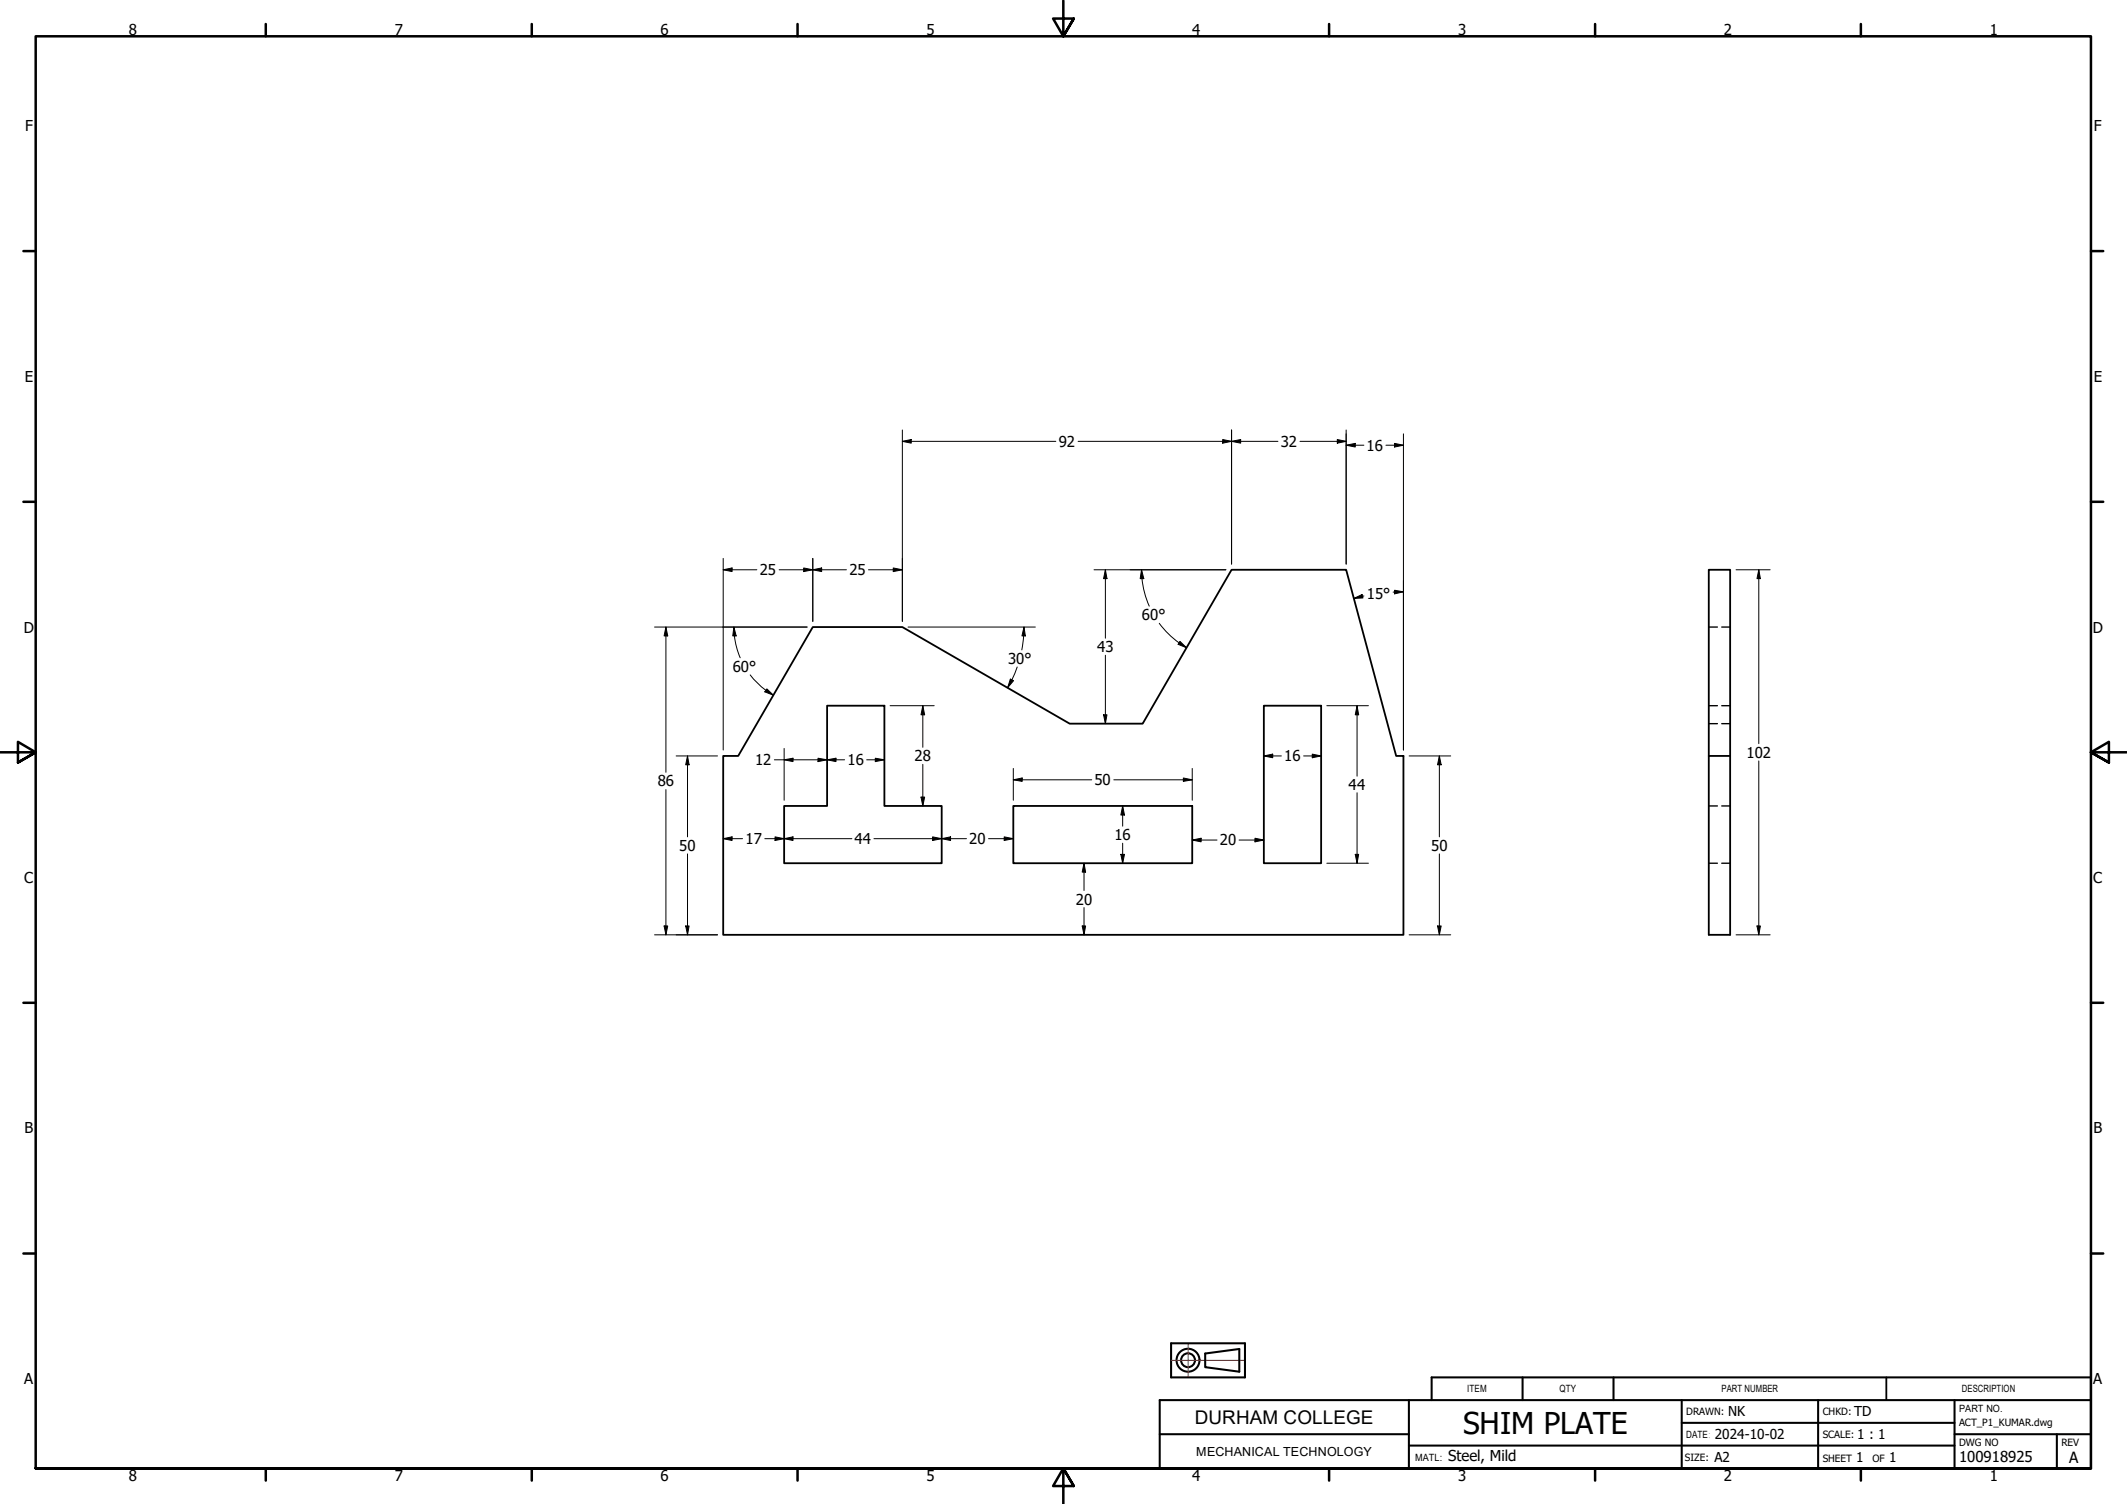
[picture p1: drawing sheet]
<svg xmlns="http://www.w3.org/2000/svg" width="594mm" height="420mm" viewBox="0 0 594 420" stroke-linecap="round" stroke-linejoin="round" font-family="sans-serif">
<!-- layer: Visible (ANSI) -->
<path d="M477.3 159.2h5.9v52h-5.9zM227 175.2h25l46.8 27h20.4l24.8-43h32l14 52h2v50h-190v-50h4.2zM231 197.1h16v28h16v16.1h-44v-16.1h12zM353 197.1h16v44.1h-16zM477.3 211.2v50h5.9v-50M283 225.1h50v16.1h-50z" fill="none" stroke="#000" stroke-width=".51"/>
<!-- layer: Hidden (ANSI) -->
<path d="M477.3 175.2h2.4M480.9 175.2h2.3M477.3 197.1h2.4M480.9 197.1h2.3M477.3 202.2h2.4M480.9 202.2h2.3M477.3 225.1h2.4M480.9 225.1h2.3M477.3 241.2h2.4M480.9 241.2h2.3" fill="none" stroke="#000" stroke-width=".38"/>
<!-- layer: Border (ANSI) -->
<g fill="none" stroke="#000" stroke-width=".7">
<path d="M74.2 6.7v3.4M148.5 6.7v3.4M222.8 6.7v3.4M297 .2v9.9l-2.9-4.9h5.8l-2.9 4.9 2.9-4.9M371.2 6.7v3.4M445.5 6.7v3.4M519.7 6.7v3.4M6.5 70.1h3.5M584 70.1h3.4M6.5 140.2h3.5M584 140.2h3.4M0 210.2h10l-5-3v5.8l5-2.8-5 2.8"/>
<path d="M594 210.2h-10l5-3v5.8l-5-2.8 5 2.8M6.5 280.1h3.5M584 280.1h3.4M6.5 350.2h3.5M584 350.2h3.4M10 410.2v-400.1h574v400.1h-574h574M74.2 410.2v3.4M148.5 410.2v3.4M222.8 410.2v3.4M299.9 415.1l-2.9-4.9 2.9 4.9h-5.8l2.9-4.9v10M371.2 410.2v3.4M445.5 410.2v3.4"/>
<path d="M519.7 410.2v3.4"/>
</g>
<!-- layer: TITLE -->
<g fill="none" stroke="#000" stroke-width=".57">
<path d="M327.1 375.3h20.6v9.5h-20.6zM336.6 378.1l9.5-1.2v6.3l-9.5-1.3zM393.5 391.1v19.1M399.9 391.1v-6.3h184.1v25.4h-260.1v-19.1h260.1M425.3 384.8v6.3M450.7 384.8v6.3M469.7 397.5h76.2M545.9 391.1v19.1M393.5 403.8h152.4M545.9 400.7h38.1M574.5 400.7v9.5"/>
<circle cx="331.8" cy="380" r="3.2"/>
<circle cx="331.8" cy="380" r="1.94"/>
</g>
<!-- layer: Title (ANSI) -->
<path d="M331.9 375.3v9.5" fill="none" stroke="#f00" stroke-width=".28"/>
<!-- layer: TITLE -->
<path d="M327.1 380h20.6" fill="none" stroke="#f00" stroke-width=".28"/>
<!-- layer: Title (ANSI) -->
<path d="M469.7 391.1v19.1M507.8 391.1v19.1M323.9 400.7h69.6" fill="none" stroke="#000" stroke-width=".57"/>
<path d="M526.9 384.8v6.3" fill="none" stroke="#000" stroke-width=".51"/>
<!-- layer: Dimension (ANSI) -->
<g fill="none" stroke="#000" stroke-width=".28">
<path d="M252 123.3l2.5-.5v1zM252 120.1v53.5M252 123.3h42.9M301.1 123.3h55.8M341.5 122.8l2.5 .5-2.5 .5zM344 123.3l2.5-.5v1zM344 120.1v37.5M363.1 123.3h12.9M373.5 122.8l2.5 .5-2.5 .5zM376 124.4l2.5-.5v1zM376 120.1v37.5M376 124.4h4.9"/>
<path d="M387.1 124.4h4.9M389.5 123.9l2.5 .5-2.5 .5zM392 121.2v88.3M202 159.2l2.5-.5v1zM202 159.2h9.4M202 156v53.5M217.6 159.2h18.8M224.5 158.7l2.5 .5-2.5 .5zM227 159.2l2.5-.5v1zM227 156v17.6M242.6 159.2h9.4M249.5 158.7l2.5 .5-2.5 .5z"/>
<path d="M305.6 159.2h36.8M308.7 159.2l.5 2.4h-1zM308.7 159.2v19.1M318.8 159.2l.7 2.4h-1zM318.8 159.2a25.2 25.2 0 0 0 2.2 10.1M484.9 159.2h9.5M491.2 159.2l.5 2.4h-1zM491.2 159.2v48.6M182.8 175.2h42.6M186 175.2l.5 2.5h-1zM186 175.2v40.6M205 175.2l.6 2.5h-.9z"/>
<path d="M205 175.2a22 22 0 0 0 1.4 7.8l.3 .8M253.6 175.2h35.6M285.9 177.6l-.5 4M286 175.2l.4 2.5h-1zM286 175.2l-.1 2.5M323.8 174.1a25.5 25.5 0 0 0 7.6 6.9M329.6 179.2l1.8 1.8-2.3-1zM378.1 167.2l2.3-1.1 .3 .9zM380.9 166.5l-2.8 .7M389.5 164.9l2.5 .4-2.5 .6zM392 165.3l-2.9 .1M209.5 188.5a22 22 0 0 0 4.4 4.3"/>
<path d="M213.9 192.8l2.1 1.4M214.2 192.4l1.8 1.8-2.4-.9zM248.6 197.1h12.3M257.7 197.1l.6 2.6h-1.1zM257.7 197.1v11.7M282.2 189.7l.9 .5-1.7 1.9zM282.6 190l-1.2 2.1M284.1 186.3l-1.5 3.6M308.2 199.7h1l-.5 2.5zM308.7 183v19.2M370.6 197.1h11.6M379 197.1l.5 2.6h-1z"/>
<path d="M379 197.1v19.7M188.8 211.2h11.6M192 211.2l.5 2.5h-1zM192 211.2v22.6M216.3 212.3h19.6M219 212.3l2.5-.5v1zM219 209.1v14.5M228.5 211.8l2.5 .5-2.5 .5zM231 212.3l2.5-.5v1zM242.1 212.3h4.9M244.5 211.8l2.5 .5-2.5 .5zM257.7 213.5v11.6"/>
<path d="M283 217.8l2.5-.5v1zM283 217.8h21.9M283 214.7v8.9M311.1 217.8h21.9M330.5 217.3l2.5 .5-2.5 .5zM333 214.7v8.9M353 211.2l2.5-.5v1zM353 211.2h4.9M364.1 211.2h4.9M366.5 210.7l2.5 .5-2.5 .5zM393.6 211.2h11.6M402 211.2l.5 2.5h-1z"/>
<path d="M402 211.2v22.6M491.2 212.6v48.6M186 220.6v40.6M192 238.5v22.7M202 234.3l2.5-.5v1zM202 234.3h5.4M213.6 234.3h24.3M216.5 233.8l2.5 .5-2.5 .5zM219 234.3l2.5-.5v1zM244.1 234.3h25.8M257.2 222.7h1.1l-.6 2.4zM260.5 233.8l2.5 .5-2.5 .5z"/>
<path d="M263 234.3l2.5-.5v1zM276.1 234.3h6.9M280.5 233.8l2.5 .5-2.5 .5zM313.1 238.7h1l-.5 2.5zM313.6 225.1l.5 2.6h-1zM313.6 225.1v5.7M313.6 235.6v5.6M333 234.7l2.5-.5v1zM333 234.7h6.9M346.1 234.7h6.9M350.5 234.2l2.5 .5-2.5 .5zM378.5 238.7h1l-.5 2.5z"/>
<path d="M379 221.5v19.7M402 238.5v22.7M185.5 258.7h1l-.5 2.5zM191.5 258.7h1l-.5 2.5zM302.3 258.7h.9l-.4 2.5zM302.8 241.2l.4 2.4h-.9zM302.8 241.2v7.6M302.8 253.5v7.7M370.6 241.2h11.6M401.5 258.7h1l-.5 2.5zM490.7 258.7h1l-.5 2.5zM182.8 261.2h17.6"/>
<path d="M393.6 261.2h11.6M484.9 261.2h9.5"/>
</g>
<g fill="#000">
<path d="M252 123.3l2.5-.5v1zM341.5 122.8l2.5 .5-2.5 .5zM344 123.3l2.5-.5v1zM373.5 122.8l2.5 .5-2.5 .5zM376 124.4l2.5-.5v1zM389.5 123.9l2.5 .5-2.5 .5zM202 159.2l2.5-.5v1zM224.5 158.7l2.5 .5-2.5 .5zM227 159.2l2.5-.5v1zM249.5 158.7l2.5 .5-2.5 .5zM186 175.2l.5 2.5h-1zM205 175.2l.6 2.5h-.9z"/>
<path d="M286 175.2l.4 2.5h-1zM308.7 159.2l.5 2.4h-1zM318.8 159.2l.7 2.4h-1zM378.1 167.2l2.3-1.1 .3 .9zM389.5 164.9l2.5 .4-2.5 .6zM491.2 159.2l.5 2.4h-1zM214.2 192.4l1.8 1.8-2.4-.9zM257.7 197.1l.6 2.6h-1.1zM282.2 189.7l.9 .5-1.7 1.9zM308.2 199.7h1l-.5 2.5zM329.6 179.2l1.8 1.8-2.3-1zM379 197.1l.5 2.6h-1z"/>
<path d="M192 211.2l.5 2.5h-1zM219 212.3l2.5-.5v1zM228.5 211.8l2.5 .5-2.5 .5zM231 212.3l2.5-.5v1zM244.5 211.8l2.5 .5-2.5 .5zM283 217.8l2.5-.5v1zM330.5 217.3l2.5 .5-2.5 .5zM353 211.2l2.5-.5v1zM366.5 210.7l2.5 .5-2.5 .5zM402 211.2l.5 2.5h-1zM202 234.3l2.5-.5v1zM216.5 233.8l2.5 .5-2.5 .5z"/>
<path d="M219 234.3l2.5-.5v1zM257.2 222.7h1.1l-.6 2.4zM260.5 233.8l2.5 .5-2.5 .5zM263 234.3l2.5-.5v1zM280.5 233.8l2.5 .5-2.5 .5zM313.1 238.7h1l-.5 2.5zM313.6 225.1l.5 2.6h-1zM333 234.7l2.5-.5v1zM350.5 234.2l2.5 .5-2.5 .5zM378.5 238.7h1l-.5 2.5zM185.5 258.7h1l-.5 2.5zM191.5 258.7h1l-.5 2.5z"/>
<path d="M302.3 258.7h.9l-.4 2.5zM302.8 241.2l.4 2.4h-.9zM401.5 258.7h1l-.5 2.5zM490.7 258.7h1l-.5 2.5z"/>
</g>
<text font-size="8.4" x="408.6" y="400.5">SHIM PLATE</text>
<text font-size="5.3" x="333.7" y="397.8">DURHAM COLLEGE</text>
<text font-size="4.3" x="577.9" y="408.6">A</text>
<g font-size="4.2">
<text x="36" y="9.8">8</text>
<text x="110.2" y="9.8">7</text>
<text x="184.5" y="9.8">6</text>
<text x="258.8" y="9.8">5</text>
<text x="333" y="9.8">4</text>
<text x="407.2" y="9.8">3</text>
<text x="481.5" y="9.8">2</text>
<text x="555.8" y="9.8">1</text>
<text x="7" y="36.7">F</text>
<text x="584.8" y="36.7">F</text>
<text x="6.9" y="106.7">E</text>
<text x="584.8" y="106.7">E</text>
<text x="295.7" y="124.8">92</text>
<text x="357.7" y="124.8">32</text>
<text x="381.7" y="125.9">16</text>
<text x="212.2" y="160.7">25</text>
<text x="237.2" y="160.7">25</text>
<text x="381.8" y="167.3">15°</text>
<text x="319" y="173.3">60°</text>
<text x="6.7" y="176.7">D</text>
<text x="584.5" y="176.7">D</text>
<text x="281.6" y="185.5">30°</text>
<text x="306.5" y="182.2">43</text>
<text x="204.7" y="187.7">60°</text>
<text x="210.9" y="213.8">12</text>
<text x="236.7" y="213.8">16</text>
<text x="255.5" y="212.7">28</text>
<text x="358.7" y="212.7">16</text>
<text x="487.8" y="211.7">102</text>
<text x="183.7" y="219.7">86</text>
<text x="305.7" y="219.4">50</text>
<text x="376.7" y="220.7">44</text>
<text x="189.7" y="237.7">50</text>
<text x="208.2" y="235.8">17</text>
<text x="238.7" y="235.8">44</text>
<text x="270.7" y="235.8">20</text>
<text x="311.3" y="234.7">16</text>
<text x="340.7" y="236.2">20</text>
<text x="399.7" y="237.7">50</text>
<text x="6.8" y="246.7">C</text>
<text x="584.6" y="246.7">C</text>
<text x="300.5" y="252.7">20</text>
<text x="6.9" y="316.7">B</text>
<text x="584.7" y="316.7">B</text>
<text x="6.8" y="386.7">A</text>
<text x="584.6" y="386.7">A</text>
<text x="36" y="413.6">8</text>
<text x="110.2" y="413.6">7</text>
<text x="184.5" y="413.6">6</text>
<text x="258.8" y="413.6">5</text>
<text x="333" y="413.6">4</text>
<text x="404.4" y="408.2">Steel, Mild</text>
<text x="407.2" y="413.6">3</text>
<text x="481.5" y="413.6">2</text>
<text x="547.2" y="408.5">100918925</text>
<text x="555.8" y="413.6">1</text>
</g>
<g font-size="3.8">
<text x="482.7" y="395.7">NK</text>
<text x="517.8" y="395.7">TD</text>
<text x="478.9" y="402.1">2024-10-02</text>
<text x="518.7" y="402.1">1 : 1</text>
<text x="478.9" y="408.4">A2</text>
<text x="518.5" y="408.3">1</text>
<text x="527.6" y="408.3">1</text>
</g>
<text font-size="3.5" x="334.1" y="406.7">MECHANICAL TECHNOLOGY</text>
<g font-size="2.8">
<text x="409.8" y="389">ITEM</text>
<text x="435.6" y="388.9">QTY</text>
<text x="480.8" y="388.9">PART NUMBER</text>
<text x="547.9" y="389">DESCRIPTION</text>
<text x="471" y="395.3">DRAWN:</text>
<text x="509.1" y="395.3">CHKD:</text>
<text x="547.2" y="394.4">PART NO.</text>
<text x="471" y="401.6">DATE:</text>
<text x="509.1" y="401.7">SCALE:</text>
<text x="547.2" y="398.3">ACT_P1_KUMAR.dwg</text>
<text x="547.2" y="404">DWG NO</text>
<text x="575.8" y="404">REV</text>
<text x="395.2" y="408">MATL:</text>
<text x="470.6" y="408">SIZE:</text>
<text x="509.1" y="408.3">SHEET</text>
<text x="523" y="408.3">OF</text>
</g>
</svg>
